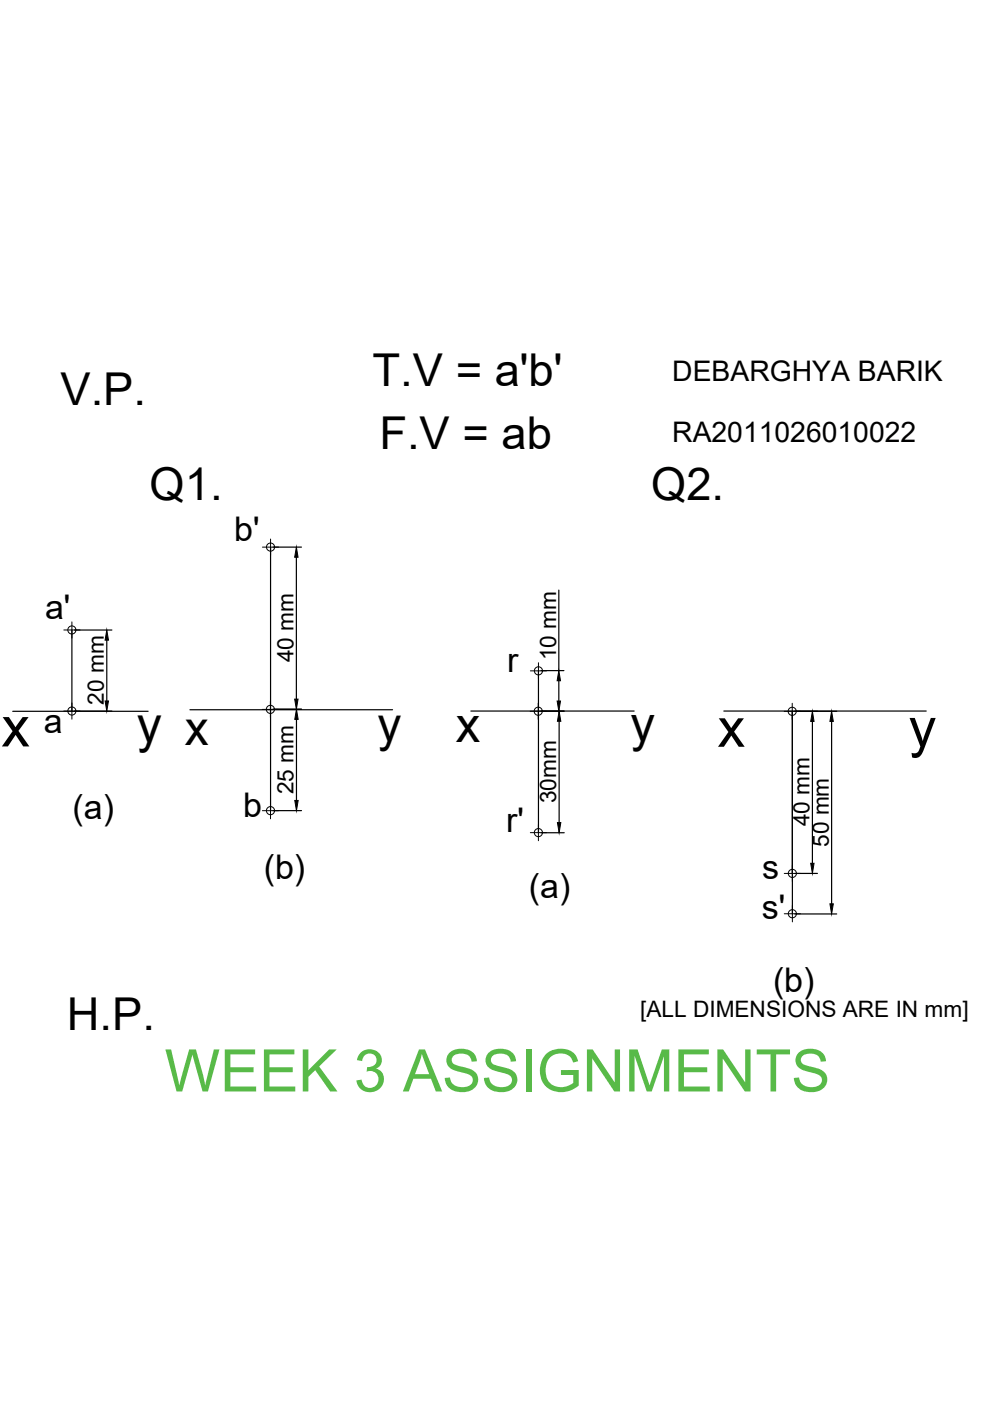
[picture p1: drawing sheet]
<svg xmlns="http://www.w3.org/2000/svg" width="210mm" height="297mm" viewBox="0 0 210 297" stroke-linecap="round" stroke-linejoin="round" font-family="sans-serif">
<!-- layer: 0 -->
<g fill="none" stroke="#000" stroke-width=".25">
<path d="M57.4 116v55.9M57.9 116h6M62.8 118.1v30.1M15.2 133.6v17.2M15.8 133.6h7.9M22.6 135.7v12.9M118.5 125.1v17.1M2.7 150.8h28.7M15.8 150.8h7.9M40.3 150.5h42.9M57.9 150.4h6M62.9 152.5v17.2"/>
<path d="M99.8 150.8h34.7M114.2 142.2v34.4M114.7 150.8h4.9M114.7 142.2h4.9M118.5 144.3v4.3M118.5 152.9v21.5M153.5 150.8h42.9M168.5 150.8h8.9M172.2 153v30M176.3 153v38.6M57.9 171.9h6M114.7 176.6h4.9"/>
<path d="M168 185.2v-34.4v43M168.5 185.2h4.8M168.5 193.8h8.9"/>
</g>
<g fill="none" stroke="#000" stroke-width=".21">
<path d="M55.6 116h3.5M57.4 114.3v3.4M13.5 133.6h3.5M15.2 131.9v3.4M13.5 150.8h3.5M15.2 149v3.5M55.6 150.4h3.4M57.3 148.7v3.4M112.4 150.8h3.4M112.5 142.2h3.4M114.1 149.1v3.4M114.2 140.5v3.5"/>
<path d="M166.3 150.8h3.4M168 149.1v3.4M55.6 171.9h3.5M57.4 170.2v3.4M112.4 176.5h3.5M114.2 174.8v3.5M166.3 185.2h3.4M166.3 193.7h3.4M168 183.5v3.4M168 192v3.5"/>
<circle cx="57.4" cy="116" r=".86"/>
<circle cx="15.2" cy="133.6" r=".86"/>
<circle cx="15.2" cy="150.8" r=".86"/>
<circle cx="57.3" cy="150.4" r=".86"/>
<circle cx="114.1" cy="150.8" r=".86"/>
<circle cx="114.2" cy="142.2" r=".86"/>
<circle cx="168" cy="150.8" r=".86"/>
<circle cx="57.3" cy="171.9" r=".86"/>
<circle cx="114.2" cy="176.5" r=".86"/>
<circle cx="168" cy="193.7" r=".86"/>
<circle cx="168" cy="185.2" r=".86"/>
</g>
<g fill="#000" stroke="#000" stroke-width=".21">
<path d="M62.8 116l.4 2.1h-.7zM22.6 133.6l.4 2.1h-.7zM22.3 148.6h.7l-.4 2.2zM62.5 148.2h.7l-.4 2.2zM62.9 150.4l.3 2.1h-.7zM118.1 148.6h.7l-.3 2.2zM118.5 142.2l.3 2.1h-.7zM118.5 150.8l.4 2.1h-.7zM172.2 150.8l.4 2.2h-.7zM176.3 150.8l.4 2.2h-.7zM62.5 169.7h.7l-.3 2.2zM118.2 174.4h.7l-.4 2.2z"/>
<path d="M171.9 183h.7l-.4 2.2zM176 191.6h.7l-.4 2.2z"/>
</g>
<text font-size="12.5" fill="#58ba48" x="34.9" y="231.4">WEEK 3 ASSIGNMENTS</text>
<text font-size="12" x=".3" y="158.3">x</text>
<g font-size="11.6">
<text x="152.1" y="158.3">x</text>
<text x="192.7" y="158.3">y</text>
</g>
<text font-size="10.6" x="29" y="157.3">y x</text>
<g font-size="10.4">
<text x="96.6" y="157.3">x</text>
<text x="133.7" y="157.2">y</text>
</g>
<text font-size="10.1" x="80" y="157.1">y</text>
<g font-size="9.6">
<text x="79" y="81.8">T.V = a'b'</text>
<text x="12.8" y="85.9">V.P.</text>
<text x="80.4" y="95.3">F.V = ab</text>
<text x="31.7" y="106.1">Q1.</text>
<text x="138.1" y="105.9">Q2.</text>
<text x="14.2" y="218.3">H.P.</text>
</g>
<g font-size="7.2">
<text x="49.7" y="114.8">b'</text>
<text x="9.5" y="131.1">a'</text>
<text x="107.5" y="142.5">r</text>
<text x="9.3" y="155.4">a</text>
<text x="15.4" y="173.7">(a)</text>
<text x="51.5" y="173.2">b</text>
<text x="107.3" y="176.3">r'</text>
<text x="55.9" y="186.3">(b)</text>
<text x="112.2" y="190.3">(a)</text>
<text x="161.6" y="186.3">s</text>
<text x="161.5" y="194.8">s'</text>
<text x="163.9" y="210.4">(b)</text>
</g>
<g font-size="6">
<text x="142.5" y="80.7">DEBARGHYA BARIK</text>
<text x="142.5" y="93.8">RA2011026010022</text>
</g>
<g font-size="4.8">
<text x="62.2" y="140.4" transform="rotate(-90 62.2 140.4)">40 mm</text>
<text x="117.9" y="140" transform="rotate(-90 117.9 140)">10 mm</text>
<text x="22" y="149.4" transform="rotate(-90 22 149.4)">20 mm</text>
<text x="62.3" y="168.4" transform="rotate(-90 62.3 168.4)">25 mm</text>
<text x="118" y="170.3" transform="rotate(-90 118 170.3)">30mm</text>
<text x="171.6" y="175.2" transform="rotate(-90 171.6 175.2)">40 mm</text>
<text x="175.7" y="179.6" transform="rotate(-90 175.7 179.6)">50 mm</text>
<text x="135.7" y="215.6">[ALL DIMENSIONS ARE IN mm]</text>
</g>
</svg>
